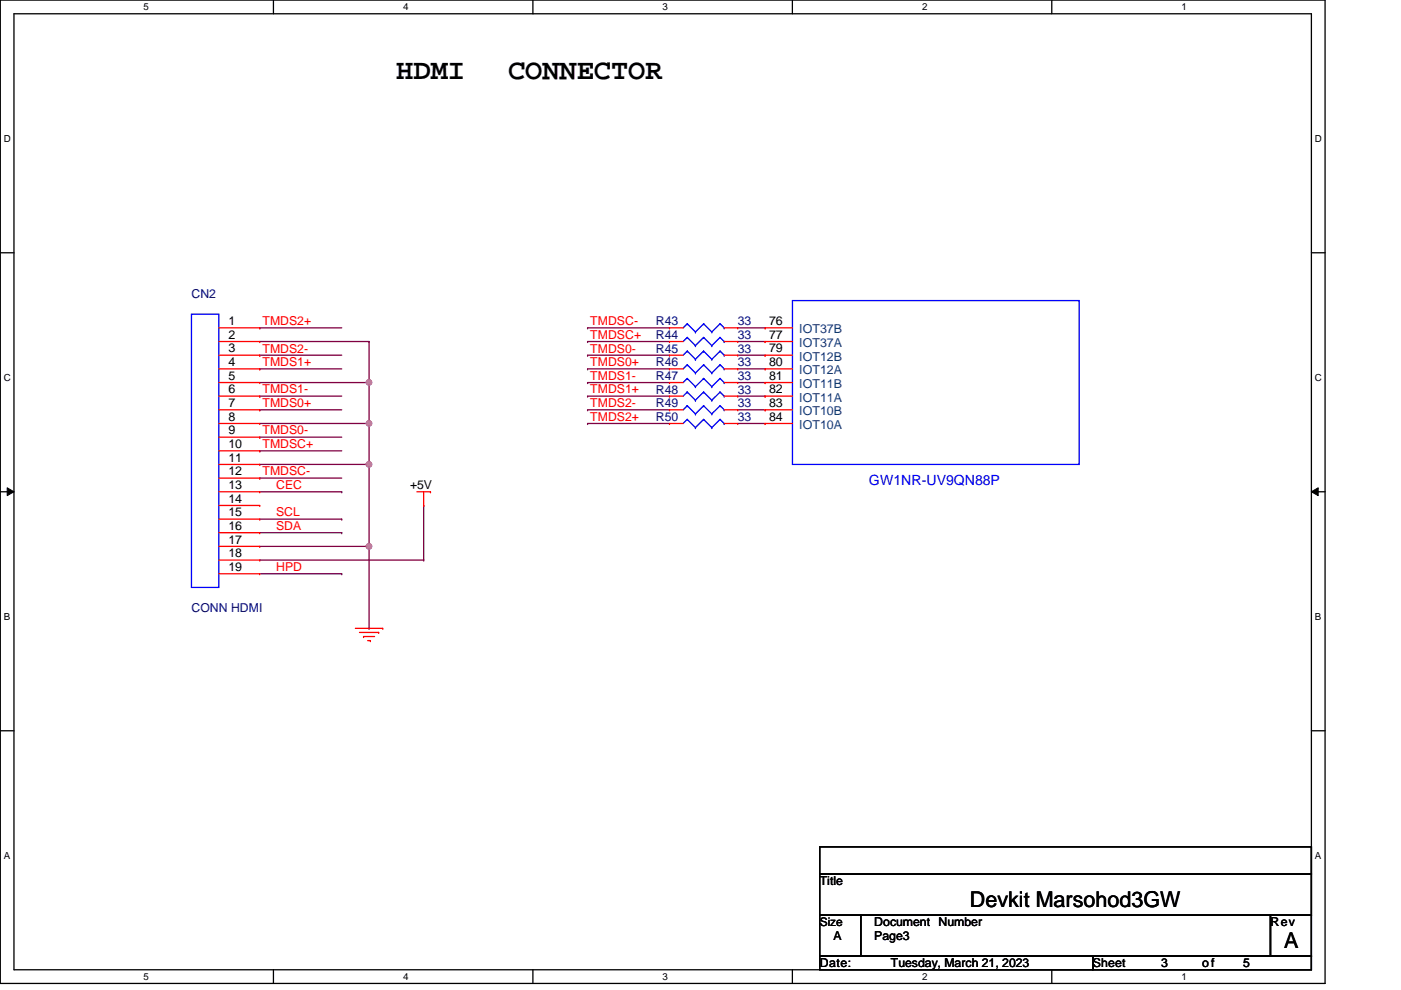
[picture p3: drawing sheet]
<svg xmlns="http://www.w3.org/2000/svg" width="297mm" height="210mm" viewBox="0 0 297 210" stroke-linecap="round" stroke-linejoin="round" font-family="sans-serif">
<path d="M.1 0h280.8v208.5h-280.8zM3 2.9h275v202.7h-275z" fill="none" stroke="#000" stroke-width=".28"/>
<g fill="#fff">
<path d="M30.5 .3h1.1v2.3h-1.1z"/>
<path d="M30.5 205.9h1.1v2.3h-1.1z"/>
</g>
<path d="M58 0v2.9M58 205.6v2.9" fill="none" stroke="#000" stroke-width=".28"/>
<g fill="#fff">
<path d="M85.5 .3h1.1v2.3h-1.1z"/>
<path d="M85.5 205.9h1.1v2.3h-1.1z"/>
</g>
<path d="M113 0v2.9M113 205.6v2.9" fill="none" stroke="#000" stroke-width=".28"/>
<g fill="#fff">
<path d="M140.5 .3h1.1v2.3h-1.1z"/>
<path d="M140.5 205.9h1.1v2.3h-1.1z"/>
</g>
<path d="M168 0v2.9M168 205.6v2.9" fill="none" stroke="#000" stroke-width=".28"/>
<g fill="#fff">
<path d="M195.5 .3h1.2v2.3h-1.2z"/>
<path d="M195.5 205.9h1.2v2.3h-1.2z"/>
</g>
<path d="M223 0v2.9M223 205.6v2.9" fill="none" stroke="#000" stroke-width=".28"/>
<g fill="#fff">
<path d="M250.5 .3h1.2v2.3h-1.2z"/>
<path d="M250.5 205.9h1.2v2.3h-1.2z"/>
<path d="M.8 28.3h1.5v2.3h-1.5z"/>
<path d="M278.8 28.3h1.5v2.3h-1.5z"/>
<path d="M.8 78.9h1.5v2.3h-1.5z"/>
<path d="M278.8 78.9h1.5v2.3h-1.5z"/>
</g>
<path d="M.1 53.6h2.9M278 53.6h2.9" fill="none" stroke="#000" stroke-width=".28"/>
<g fill="#fff">
<path d="M.8 129.6h1.4v2.3h-1.4z"/>
<path d="M278.8 129.6h1.4v2.3h-1.4z"/>
</g>
<path d="M.1 104.3h2.9M278 104.3h2.9" fill="none" stroke="#000" stroke-width=".28"/>
<path d="M1.5 103.4l1.5 .9-1.5 .8zM278 104.3l1.5-.9v1.7z" fill="#000"/>
<path d="M1.5 103.4l1.5 .9-1.5 .8zM278 104.3l1.5-.9v1.7z" fill="none" stroke="#000" stroke-width=".21"/>
<g fill="#fff">
<path d="M.8 180.3h1.4v2.3h-1.4z"/>
<path d="M278.8 180.3h1.4v2.3h-1.4z"/>
</g>
<path d="M.1 154.9h2.9M278 154.9h2.9" fill="none" stroke="#000" stroke-width=".28"/>
<g fill="none" stroke="#800040" stroke-width=".28">
<path d="M55.1 78.2h.1M55.1 75.3h.1M55.1 69.5h.1M55.1 69.5h17.4M55.1 72.4h23.1M55.1 75.3h17.4M55.1 78.2h17.4M78.2 72.4h.1M78.2 72.4v8.7M124.6 69.5h.1M124.6 72.4h.1M124.6 75.3h.1"/>
<path d="M124.6 78.2h.1M124.6 69.5h17.3M124.6 72.4h17.3M124.6 75.3h17.3M124.6 78.2h17.3M156.4 69.5h5.8M156.4 72.4h5.8M156.4 75.3h5.8M156.4 78.2h5.8M162.2 78.2h.1M162.2 75.3h.1M162.2 72.4h.1"/>
<path d="M162.2 69.5h.1M55.1 95.6h.1M55.1 92.7h.1M55.1 86.9h.1M55.1 84h.1M55.1 81.1h23.1M55.1 84h17.4M55.1 86.9h17.4M55.1 95.6h17.4M55.1 92.7h17.4M78.2 81.1h.1M124.6 81.1h.1"/>
<path d="M124.6 84h.1M124.6 86.9h.1M124.6 89.8h.1M124.6 81.1h17.3M124.6 84h17.3M124.6 86.9h17.3M124.6 89.8h17.3M156.4 81.1h5.8M156.4 84h5.8M156.4 86.9h5.8M156.4 89.8h5.8M162.2 89.8h.1"/>
<path d="M162.2 86.9h.1M162.2 84h.1M162.2 81.1h.1M55.1 101.4h.1M55.1 101.4h17.4"/>
</g>
<circle cx="78.2" cy="81.1" r=".57" fill="#f0f"/>
<circle cx="78.2" cy="81.1" r=".57" fill="none" stroke="#f0f" stroke-width=".28"/>
<path d="M55.1 89.8h23.1M78.2 89.8h.1M78.2 81.1v8.7" fill="none" stroke="#800040" stroke-width=".28"/>
<circle cx="78.2" cy="89.8" r=".57" fill="#f0f"/>
<circle cx="78.2" cy="89.8" r=".57" fill="none" stroke="#f0f" stroke-width=".28"/>
<path d="M55.1 98.5h23.1M78.2 98.5h.1M78.2 89.8v26M78.2 115.8h.1" fill="none" stroke="#800040" stroke-width=".28"/>
<circle cx="78.2" cy="98.5" r=".57" fill="#f0f"/>
<circle cx="78.2" cy="98.5" r=".57" fill="none" stroke="#f0f" stroke-width=".28"/>
<circle cx="78.2" cy="115.8" r=".57" fill="#f0f"/>
<circle cx="78.2" cy="115.8" r=".57" fill="none" stroke="#f0f" stroke-width=".28"/>
<g fill="none" stroke="#800040" stroke-width=".28">
<path d="M55.1 115.8h23.1M55.1 118.7h34.7M55.1 104.3h17.4M55.1 110.1h17.4M55.1 112.9h17.4M72.5 104.3h.1M72.5 110.1h.1M72.5 112.9h.1M78.2 115.8h.1M78.2 115.8v17.4M89.8 118.7h.1M89.8 107.2h.1"/>
<path d="M89.8 107.2v11.5M55.1 121.6h17.4M72.5 121.6h.1M78.2 133.2h.1"/>
</g>
<g fill="none" stroke="#f00" stroke-width=".28">
<path d="M46.4 69.5h8.7M46.4 72.4h8.7M46.4 75.3h8.7M46.4 78.2h8.7M55.1 69.5h.1M55.1 72.4h.1M55.1 75.3h.1M55.1 78.2h.1M141.9 78.2h.1M141.9 75.3h.1M141.9 72.4h.1M141.9 69.5h.1"/>
<path d="M141.9 69.5h2.9M141.9 72.4h2.9M141.9 75.3h2.9M141.9 78.2h2.9M153.5 69.5h2.9M153.5 72.4h2.9M153.5 75.3h2.9M153.5 78.2h2.9M156.4 78.2h.1M156.4 75.3h.1M156.4 72.4h.1M156.4 69.5h.1"/>
<path d="M162.2 78.2h.1M162.2 75.3h.1M162.2 72.4h.1M162.2 69.5h.1M162.2 69.5h5.8M162.2 72.4h5.8M162.2 75.3h5.8M162.2 78.2h5.8M46.4 81.1h8.7M46.4 84h8.7M46.4 86.9h8.7M46.4 89.8h8.7"/>
<path d="M46.4 92.7h8.7M46.4 95.6h8.7M46.4 98.5h8.7M55.1 81.1h.1M55.1 84h.1M55.1 86.9h.1M55.1 89.8h.1M55.1 92.7h.1M55.1 95.6h.1M55.1 98.5h.1M141.9 89.8h.1M141.9 86.9h.1"/>
<path d="M141.9 84h.1M141.9 81.1h.1M141.9 81.1h2.9M141.9 84h2.9M141.9 86.9h2.9M141.9 89.8h2.9M153.5 81.1h2.9M153.5 84h2.9M153.5 86.9h2.9M153.5 89.8h2.9M156.4 89.8h.1M156.4 86.9h.1"/>
<path d="M156.4 84h.1M156.4 81.1h.1M162.2 89.8h.1M162.2 86.9h.1M162.2 84h.1M162.2 81.1h.1M162.2 81.1h5.8M162.2 84h5.8M162.2 86.9h5.8M162.2 89.8h5.8M46.4 104.3h8.7M46.4 101.4h8.7"/>
<path d="M46.4 107.2h8.7M46.4 110.1h8.7M46.4 112.9h8.7M46.4 115.8h8.7M46.4 118.7h8.7M55.1 101.4h.1M55.1 104.3h.1M55.1 107.2h.1M55.1 110.1h.1M55.1 112.9h.1M55.1 115.8h.1M55.1 118.7h.1"/>
<path d="M88.4 104.3h2.9M89.8 107.2h.1M89.8 104.3v2.9M91.3 104.3h.1M46.4 121.6h8.7M55.1 121.6h.1M75.3 133.2h5.8M76.2 134.1h4.1M77.1 135h.1M77.1 135h2.3M78 135.8h.5M78.5 135.8h.1"/>
<path d="M80.3 134.1h.1M81.1 133.2h.1"/>
</g>
<path d="M173.8 179.6h104.2v5.7h-104.2zM173.8 185.3h104.2v8.7h-104.2zM173.8 194h8.7v8.7h-8.7zM182.5 194h86.9v8.7h-86.9zM269.4 194h8.6v8.7h-8.6zM173.8 202.7h57.9v2.9h-57.9zM231.7 202.7h46.3v2.9h-46.3z" fill="none" stroke="#000" stroke-width=".28"/>
<g fill="none" stroke="#00f" stroke-width=".28">
<path d="M40.6 66.6h5.8v57.9h-5.8zM145.7 77.3h.1M145.7 74.4h.1M145.7 71.5h.1M145.7 68.6h.1M145.7 77.3l-.9 .9M145.7 77.3l1.7 1.8M145.7 74.4l-.9 .9M145.7 74.4l1.7 1.8M145.7 71.5l-.9 .9M145.7 71.5l1.7 1.8M145.7 68.6l-.9 .9"/>
<path d="M145.7 68.6l1.7 1.8M147.4 79.1h.1M147.4 76.2h.1M147.4 73.3h.1M147.4 70.4h.1M149.2 77.3h.1M149.2 74.4h.1M149.2 71.5h.1M149.2 68.6h.1M149.2 77.3l-1.8 1.8M149.2 77.3l1.7 1.8M149.2 74.4l-1.8 1.8"/>
<path d="M149.2 74.4l1.7 1.8M149.2 71.5l-1.8 1.8M149.2 71.5l1.7 1.8M149.2 68.6l-1.8 1.8M149.2 68.6l1.7 1.8M150.9 79.1h.1M150.9 76.2h.1M150.9 73.3h.1M150.9 70.4h.1M152.7 77.3h.1M152.7 74.4h.1M152.7 71.5h.1"/>
<path d="M152.7 68.6h.1M152.7 77.3l-1.8 1.8M152.7 77.3l.8 .9M152.7 74.4l-1.8 1.8M152.7 74.4l.8 .9M152.7 71.5l-1.8 1.8M152.7 71.5l.8 .9M152.7 68.6l-1.8 1.8M152.7 68.6l.8 .9M153.5 78.2h.1M153.5 75.3h.1M153.5 72.4h.1"/>
<path d="M153.5 69.5h.1M168 63.7h60.8v34.8h-60.8zM145.7 88.9h.1M145.7 86h.1M145.7 83.1h.1M145.7 80.2h.1M145.7 88.9l-.9 .9M145.7 88.9l1.7 1.8M145.7 86l-.9 .9M145.7 86l1.7 1.8M145.7 83.1l-.9 .9M145.7 83.1l1.7 1.8"/>
<path d="M145.7 80.2l-.9 .9M145.7 80.2l1.7 1.8M147.4 90.7h.1M147.4 87.8h.1M147.4 84.9h.1M147.4 82h.1M149.2 88.9h.1M149.2 86h.1M149.2 83.1h.1M149.2 80.2h.1M149.2 88.9l-1.8 1.8M149.2 88.9l1.7 1.8"/>
<path d="M149.2 86l-1.8 1.8M149.2 86l1.7 1.8M149.2 83.1l-1.8 1.8M149.2 83.1l1.7 1.8M149.2 80.2l-1.8 1.8M149.2 80.2l1.7 1.8M150.9 90.7h.1M150.9 87.8h.1M150.9 84.9h.1M150.9 82h.1M152.7 88.9h.1M152.7 86h.1"/>
<path d="M152.7 83.1h.1M152.7 80.2h.1M152.7 88.9l-1.8 1.8M152.7 88.9l.8 .9M152.7 86l-1.8 1.8M152.7 86l.8 .9M152.7 83.1l-1.8 1.8M152.7 83.1l.8 .9M152.7 80.2l-1.8 1.8M152.7 80.2l.8 .9M153.5 89.8h.1M153.5 86.9h.1"/>
<path d="M153.5 84h.1M153.5 81.1h.1"/>
</g>
<circle cx="78.2" cy="81.1" r=".57" fill="#f0f"/>
<circle cx="78.2" cy="81.1" r=".57" fill="none" stroke="#f0f" stroke-width=".28"/>
<circle cx="78.2" cy="89.8" r=".57" fill="#f0f"/>
<circle cx="78.2" cy="89.8" r=".57" fill="none" stroke="#f0f" stroke-width=".28"/>
<circle cx="78.2" cy="98.5" r=".57" fill="#f0f"/>
<circle cx="78.2" cy="98.5" r=".57" fill="none" stroke="#f0f" stroke-width=".28"/>
<circle cx="78.2" cy="115.8" r=".57" fill="#f0f"/>
<circle cx="78.2" cy="115.8" r=".57" fill="none" stroke="#f0f" stroke-width=".28"/>
<g font-size="6.1">
<text x="84" y="16.7">HDMI</text>
<text x="107.7" y="16.7">CONNECTOR</text>
</g>
<g font-size="4.6">
<text x="205.7" y="192.4">Devkit Marsohod3GW</text>
<text x="272.2" y="201.1">A</text>
</g>
<text font-size="3" fill="#00f" x="184.2" y="102.9">GW1NR-UV9QN88P</text>
<g font-size="2.6" fill="#000080">
<text x="40.6" y="63.2">CN2</text>
<text x="139.1" y="71.8">R44</text>
<text x="139.1" y="69">R43</text>
<text x="156.4" y="71.8">33</text>
<text x="156.4" y="69">33</text>
<text x="139.1" y="77.6">R46</text>
<text x="139.1" y="74.7">R45</text>
<text x="156.4" y="77.6">33</text>
<text x="156.4" y="74.7">33</text>
<text x="139.1" y="83.4">R48</text>
<text x="139.1" y="80.5">R47</text>
<text x="156.4" y="83.4">33</text>
<text x="156.4" y="80.5">33</text>
<text x="139.1" y="89.2">R50</text>
<text x="139.1" y="86.3">R49</text>
<text x="156.4" y="89.2">33</text>
<text x="156.4" y="86.3">33</text>
<text x="40.6" y="129.8">CONN HDMI</text>
</g>
<g font-size="2.6">
<text x="48.4" y="68.9">1</text>
<text x="48.4" y="71.8">2</text>
<text x="163.1" y="71.8">77</text>
<text x="163.1" y="68.9">76</text>
<text x="48.4" y="74.7">3</text>
<text x="48.4" y="77.6">4</text>
<text x="163.1" y="77.6">80</text>
<text x="163.1" y="74.7">79</text>
<text x="48.4" y="80.5">5</text>
<text x="48.4" y="83.4">6</text>
<text x="163.1" y="83.4">82</text>
<text x="163.1" y="80.5">81</text>
<text x="48.4" y="86.3">7</text>
<text x="48.4" y="89.2">8</text>
<text x="163.1" y="89.2">84</text>
<text x="163.1" y="86.3">83</text>
<text x="48.4" y="92.1">9</text>
<text x="48.4" y="95">10</text>
<text x="48.4" y="97.9">11</text>
<text x="48.4" y="100.8">12</text>
<text x="48.4" y="103.7">13</text>
<text x="48.4" y="106.6">14</text>
<text x="86.9" y="103.7">+5V</text>
<text x="48.4" y="109.5">15</text>
<text x="48.4" y="112.4">16</text>
<text x="48.4" y="115.3">17</text>
<text x="48.4" y="118.2">18</text>
<text x="48.4" y="121.1">19</text>
<text x="173.8" y="187.7">Title</text>
<text x="185.4" y="196.4">Document Number</text>
<text x="269.4" y="196.4">Rev</text>
<text x="176.7" y="199.3">A</text>
<text x="185.4" y="199.3">Page3</text>
<text x="173.8" y="205">Date:</text>
<text x="188.9" y="205">Tuesday, March 21, 2023</text>
<text x="231.7" y="205">Sheet</text>
<text x="246.2" y="205">3</text>
<text x="254.9" y="205">of</text>
<text x="263.6" y="205">5</text>
</g>
<g font-size="2.6" fill="#f00">
<text x="55.6" y="68.9">TMDS2+</text>
<text x="125.2" y="68.9">TMDSC-</text>
<text x="125.2" y="71.8">TMDSC+</text>
<text x="55.6" y="77.6">TMDS1+</text>
<text x="55.6" y="74.7">TMDS2-</text>
<text x="125.2" y="74.7">TMDS0-</text>
<text x="125.2" y="77.6">TMDS0+</text>
<text x="55.6" y="83.4">TMDS1-</text>
<text x="125.2" y="80.5">TMDS1-</text>
<text x="125.2" y="83.4">TMDS1+</text>
<text x="55.6" y="86.3">TMDS0+</text>
<text x="125.2" y="86.3">TMDS2-</text>
<text x="125.2" y="89.2">TMDS2+</text>
<text x="55.6" y="95">TMDSC+</text>
<text x="55.6" y="92.1">TMDS0-</text>
<text x="55.6" y="100.8">TMDSC-</text>
<text x="58.5" y="103.7">CEC</text>
<text x="58.5" y="109.5">SCL</text>
<text x="58.5" y="112.4">SDA</text>
<text x="58.5" y="121.1">HPD</text>
</g>
<g font-size="2.6" fill="#004080">
<text x="169.5" y="70.7">IOT37B</text>
<text x="169.5" y="76.5">IOT12B</text>
<text x="169.5" y="73.6">IOT37A</text>
<text x="169.5" y="82.3">IOT11B</text>
<text x="169.5" y="79.4">IOT12A</text>
<text x="169.5" y="88.1">IOT10B</text>
<text x="169.5" y="85.2">IOT11A</text>
<text x="169.5" y="91">IOT10A</text>
</g>
<text font-size="2.5" x="173.8" y="196.3">Size</text>
<g font-size="2.1">
<text x="30.5" y="2.2">5</text>
<text x="85.5" y="2.2">4</text>
<text x="140.5" y="2.2">3</text>
<text x="195.5" y="2.2">2</text>
<text x="250.5" y="2.2">1</text>
<text x=".8" y="30.1">D</text>
<text x="278.8" y="30.1">D</text>
<text x=".8" y="80.8">C</text>
<text x="278.8" y="80.8">C</text>
<text x=".8" y="131.4">B</text>
<text x="278.8" y="131.4">B</text>
<text x=".8" y="182.1">A</text>
<text x="278.8" y="182.1">A</text>
<text x="30.5" y="207.8">5</text>
<text x="85.5" y="207.8">4</text>
<text x="140.5" y="207.8">3</text>
<text x="195.5" y="207.8">2</text>
<text x="250.5" y="207.8">1</text>
</g>
</svg>
